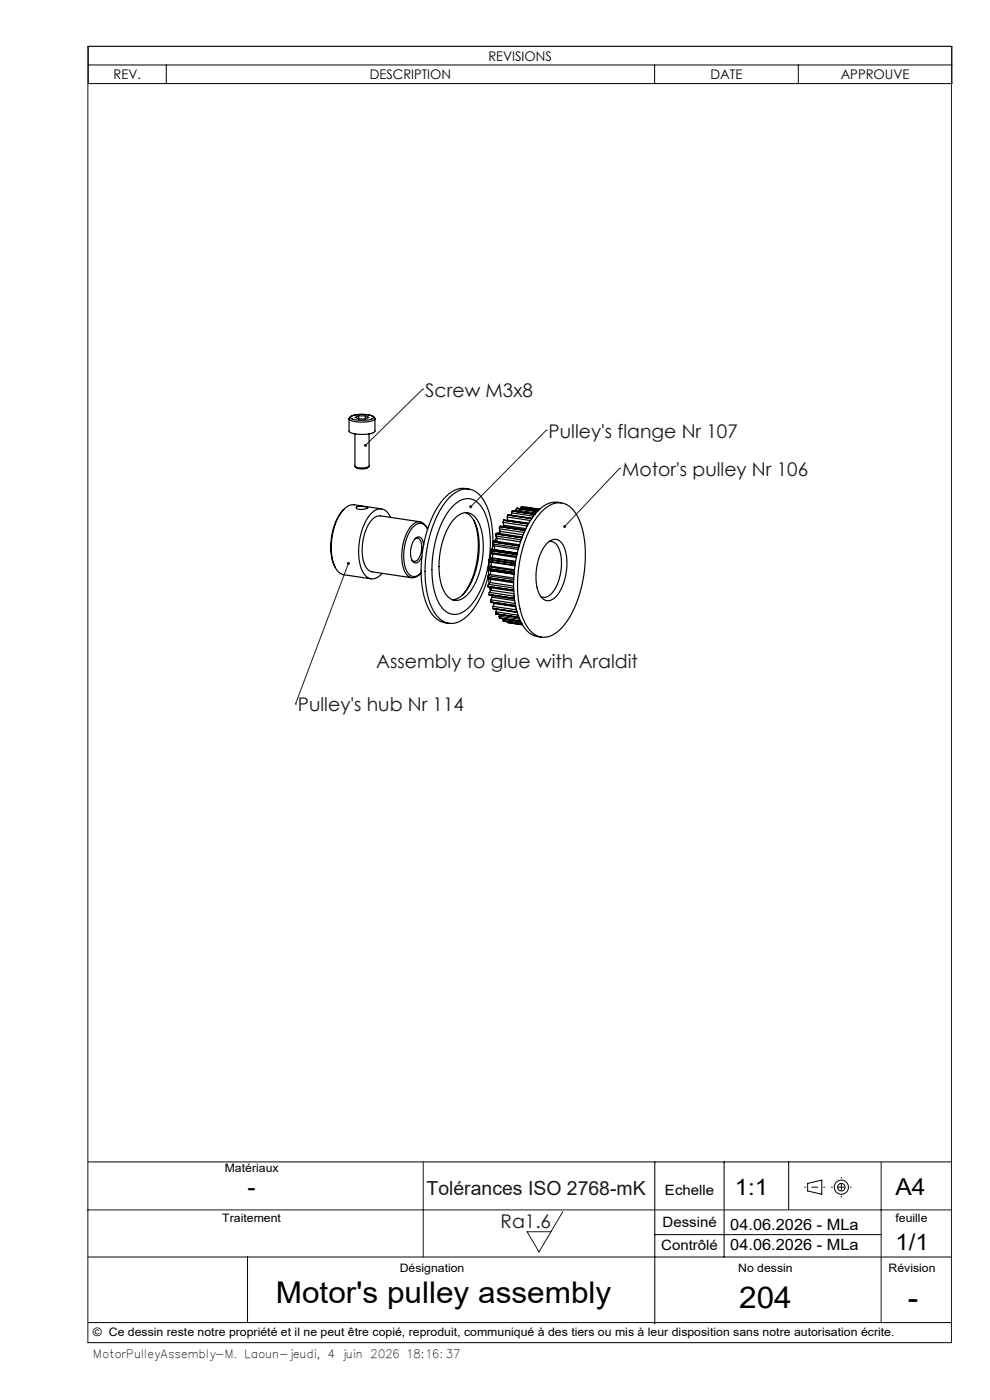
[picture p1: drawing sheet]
<svg xmlns="http://www.w3.org/2000/svg" width="210mm" height="297mm" viewBox="0 0 210 297" stroke-linecap="round" stroke-linejoin="round" font-family="sans-serif">
<g fill="none" stroke="#000" stroke-width=".21">
<path d="M18.7 9.8h183.2v7.9h-183.2zM18.7 13.8h183.2M35.3 13.8v3.9M138.9 13.8v3.9M169.3 13.8v3.9M18.6 246.5h183.2M138.9 246.5v34.3M153.6 246.5v20.2M167.3 246.5v10.1M171.3 251.1l3-.7v3l-3-.7zM18.6 266.7h183.2M52.5 266.6v14"/>
<path d="M138.9 261.9h48M18.6 284.8h183.2M18.6 280.6h183.2"/>
<circle cx="178.5" cy="251.9" r=".8"/>
<circle cx="178.5" cy="251.9" r="1.5"/>
</g>
<g fill="none" stroke="#191924" stroke-width=".21">
<path d="M89.7 82.6h.1M89.7 82.6l-12.2 11.9M115.9 91.3h.1M115.9 91.3l-16 16.2M131.4 99.3h.1M131.4 99.3l-11.6 12.4M73.9 119.5l-11.2 29.8M62.7 149.3h.1M18.6 256.7h183.2M89.8 246.5v20.2M119.4 257l-5.1 8.6-2.5-4.3h5.1M186.9 246.5v34.1"/>
<path d="M18.6 284.8v-275h183.2v275"/>
</g>
<path d="M170.7 251.9h4.2M176.4 251.9h4.1M178.5 253.9v-4.1" fill="none" stroke="#000" stroke-width=".21" stroke-dasharray="30.5 1.3 1.3 1.3" stroke-dashoffset="30.3"/>
<path d="M77.3 94.3v.4l.2-.2-.2 .2a.33 .33 0 0 0 .5 0 .33 .33 0 0 0 0-.5 .33 .33 0 0 0-.5 .1zM73.6 119.3a.33 .33 0 0 0 .1 .5 .33 .33 0 0 0 .5-.1 .33 .33 0 0 0-.2-.5l-.1 .3 .1-.3zM119.5 111.5v.4l.3-.2-.3 .2a.33 .33 0 0 0 .5 0 .33 .33 0 0 0 0-.5 .33 .33 0 0 0-.5 .1zM99.6 107.3v.4l.3-.2-.3 .2a.33 .33 0 0 0 .5 0 .33 .33 0 0 0 0-.5 .33 .33 0 0 0-.5 .1z" fill="#191924"/>
<g fill="none" stroke="#000" stroke-width=".25">
<path d="M74 88.8v2.6a3.3 3.3 0 0 0 2.9 .8 3 3 0 0 0 2.6-.8v-2.6M74 88.8v.1a5.9 5.9 0 0 0 4.6 .5l.7-.3 .2-.3M74 88.8a1.73 1.73 0 0 1 1.9-.9 5.4 5.4 0 0 1 3.5 .6l.1 .3M74.5 88.4a6.2 6.2 0 0 1 4.7 0v.3a5.8 5.8 0 0 1-4.8-.1zM75.3 92v6.9a3.1 3.1 0 0 0 3 0v-6.9M75.3 99a2.33 2.33 0 0 0 2.9 0M76.1 88.2h1.4M76.1 88.2l-.8 .3 .8 .4M76.1 88.9h1.4M76.1 88.2v.7M77.5 88.2l.7 .3-.7 .4M77.5 88.2v.7"/>
<path d="M73 108a12.1 12.1 0 0 0-1.9 12.4M75.6 107.6l1-.2 1.4 .3-.6 .3a1.63 1.63 0 0 1-1.9-.3zM80.9 108l-5.8-.9a3.6 3.6 0 0 0-3.2 2.4 13 13 0 0 0-.7 11.1 2.52 2.52 0 0 0 1.7 1.3l5.8 .9M82.9 109.8a2.34 2.34 0 0 0-2-1.9 2.34 2.34 0 0 0-2.4 1.3 12.9 12.9 0 0 0-1.5 12.2 2.26 2.26 0 0 0 2 1.4 2.26 2.26 0 0 0 2.1-1.2M88 114.4l.1-.1a.87 .87 0 0 1 1.3 .8 3.7 3.7 0 0 1-1.3 4l-.5-.1-.3-.3M89.1 110.7l-8.4-1.3a2.79 2.79 0 0 0-2.6 2 10.6 10.6 0 0 0-.6 8.7 2.09 2.09 0 0 0 1.4 1.2l8.4 1.3M89.9 115.6l-.1-.6a.99 .99 0 0 0-.8-1.1 .99 .99 0 0 0-1.1 .6 4.5 4.5 0 0 0-.3 4.7 .99 .99 0 0 0 1.6-.6l.3-.5M90.7 112.2a1.88 1.88 0 0 0-1.6-1.5 1.88 1.88 0 0 0-1.9 .9 10.4 10.4 0 0 0-1.3 9.7 1.85 1.85 0 0 0 1.6 1.3 1.85 1.85 0 0 0 1.8-1M90.7 112.2a1.77 1.77 0 0 0-1.6-1.2 1.77 1.77 0 0 0-1.7 1 9.7 9.7 0 0 0-1 9.4 1.67 1.67 0 0 0 2.9 .1M96.6 109.9a2.72 2.72 0 0 1 4.6 .4 15 15 0 0 1 .4 11.6 8.5 8.5 0 0 1-4 5.3 2.85 2.85 0 0 1-3.5-2 16.5 16.5 0 0 1 2-14.8zM98.8 108.7a5.3 5.3 0 0 1 2.6 4.3 17.1 17.1 0 0 1-2.7 12.6 3.9 3.9 0 0 1-2.7 1.7M99.5 103.8a5 5 0 0 0-5.4 2.1 25 25 0 0 0-4.8 16.4 13 13 0 0 0 3.1 8.8 4.3 4.3 0 0 0 2.8 1.1"/>
<path d="M100.5 110.3a17.2 17.2 0 0 1-2.4 15.9M103.7 118.7l.1 .4M103.7 118.7l5.6 .8M103.8 119.1l-.1 1.2M103.8 119.1l.3 .2M103.8 119.1l5.4 .8M103.8 118.5a17.5 17.5 0 0 0-1.5-10.7 3.5 3.5 0 0 0-5.9-.7 19.2 19.2 0 0 0-4.8 12.6 14.3 14.3 0 0 0 2.2 9.2 3.5 3.5 0 0 0 5.5 .1 17.5 17.5 0 0 0 4.4-10M103.9 118.4l-.2 .3M103.9 118.4l5.5 .8M104.1 116.8v.4M104.1 116.8l5.6 .8M104.1 116.8h.1"/>
<path d="M104.1 119.3l.1 .4-.2 .4M104.1 119.3l5.1 .7M104.1 117.2l.3 .3M104.1 117.2l5.5 .8M104.2 117.2l-.3 1.2M104.3 118.3l-.4 .1M104.3 118.3l5.1 .8M104.3 116.5l-.2 .3M104.3 116.5l.3 .1M104.3 116.5l5.4 .8-5.1-.7M104.4 117.5l.1 .5-.2 .3M104.4 117.5l5.1 .8"/>
<path d="M104.5 115.9a17.5 17.5 0 0 0-2.1-10 4 4 0 0 0-6.3-1 19.2 19.2 0 0 0-5.5 11.4 21.7 21.7 0 0 0 1.2 13.1 4.3 4.3 0 0 0 4.9 2.7 8.9 8.9 0 0 0 4.8-4.6l.9-2 1-2.8M104.6 115v.4M104.6 115l5.5 .8M104.6 115h.1M104.6 115l.2-.2 5.4 .8M104.6 115.4l.3 .4M104.6 115.4l5.4 .8M104.7 115.5l-.4 1M104.9 115.8a.59 .59 0 0 1-.3 .8M104.9 115.8l5 .8M105.2 113.7l.2 .5M105.2 113.7l5.4 .8"/>
<path d="M105.2 113.3v.4M105.2 113.3l5.5 .8M105.2 113.3h.1M105.3 113.3l.1-.2 5.4 .8M105.3 114l-.3 .8M105.4 114.2l-.1 .6M105.4 114.2l5 .7M105.9 112.2l.2 .5M105.9 112.2l5.3 .8M106 111.7l-.1 .5M106 111.7l5.4 .8M106 111.7h.1"/>
<path d="M106 111.7l.1-.1 5.3 .8M106.1 112.7l-.3 .5M106.1 112.7l-.1 .5M106.1 112.7l4.9 .8M106.7 110.8l.1 .6M106.7 110.8l5.1 .8M106.8 110.4l-.1 .4M106.8 110.4l5.3 .8M106.8 110.4h.1M106.8 110.4l5.3 .7M106.8 111.4v.3M106.8 111.4l4.8 .7"/>
<path d="M107.6 109.7v.6M107.6 109.7l4.9 .7M107.6 110.3v.1M107.6 110.3l4.5 .7M107.7 109.3l-.1 .4M107.7 109.3l5.1 .7M107.7 109.3h.1M108.5 108.8v.5M108.5 108.8l4.6 .7M108.7 108.4l-.2 .4M108.7 108.4h.1M108.7 108.4l4.7 .7"/>
<path d="M108.7 108.4l4.8 .7M109.5 108.2l-.1 .3M109.5 108.2l4.2 .6M109.6 107.8l-.1 .4M109.6 107.8l4.4 .7M109.7 107.8h-.1M110.4 107.9h.1M110.4 107.9l3.7 .5M110.6 107.6l-.2 .3M110.6 107.6h.1M110.6 107.6l3.8 .5M111.4 107.7l.2-.1 2.9 .4"/>
<path d="M114.8 108.6a4.5 4.5 0 0 1 5.5-1.5 8.4 8.4 0 0 1 3.3 5.6 26.8 26.8 0 0 1-3.3 19.1 6.6 6.6 0 0 1-4.9 3.4 4.8 4.8 0 0 1-4.2-3.3 24.5 24.5 0 0 1 .1-16.9l.8-2.2 1-1.9zM116.1 115.2a1.96 1.96 0 0 1 2-.8 1.96 1.96 0 0 1 1.5 1.5 11.3 11.3 0 0 1-1.8 10.8 1.96 1.96 0 0 1-2 .7 1.96 1.96 0 0 1-1.4-1.5 11.3 11.3 0 0 1 1.7-10.7zM116.5 114.9a2.03 2.03 0 0 1 2.2 1.8 10.2 10.2 0 0 1-2 9.5 1.7 1.7 0 0 1-2 .4M119.1 106.7a4.9 4.9 0 0 0-5.1 1.8 22.8 22.8 0 0 0-5 13.6 17.9 17.9 0 0 0 2.2 11.1 4.4 4.4 0 0 0 3.6 2M103.4 122.6l.1 .2 5.4 .8M103.4 122.6h.1M103.4 122.5l5.5 .9M103.5 124.4h.1M103.5 124.4l5.5 .8M103.5 124.4l.1 .2 5.4 .8M103.5 120.6l.1 .4M103.5 120.6h.1"/>
<path d="M103.5 120.6l5.6 .9M103.6 122.1l-.2 .4M103.6 122.1l5.4 .9M103.6 124l-.1 .4M103.6 124l5.3 .8M103.6 121h.3M103.6 121l5.4 .8M103.6 121v1.1M103.6 122.8l.1 1M103.7 120.3l-.2 .3M103.7 120.3l5.4 .8M103.7 126.1l5.4 .8"/>
<path d="M103.7 126.1h.1M103.7 126.1l.1 .2 5.3 .8M103.8 125.7l-.1 .4M103.8 125.7l5.3 .8M103.9 124.7l.1 .6M103.9 121.9l-.3 .2M103.9 121.9l5.1 .7M103.9 123.6l-.3 .4M103.9 123.6l5 .7M103.9 121a.61 .61 0 0 1 0 .9M103.9 121l5.1 .8M104 120.1l-.3 .2"/>
<path d="M104 120.1l5.1 .8M104 122.9l-.1 .7M104.1 127.7l5.3 .8M104.1 127.7h.1M104.1 127.7l5.3 .9M104.1 125.2l-.3 .5M104.1 125.2l4.9 .7M104.1 127.2v.5M104.1 127.2l5.2 .8M104.2 124.7l-.1 .5M104.4 126.4l.1 .2M104.4 126.7l-.3 .5"/>
<path d="M104.4 126.7l4.8 .7M104.5 126.4l-.1 .3M104.6 129.1l5.1 .7M104.6 129.1h.1M104.6 129.1l5.1 .8M104.6 128.6v.5M104.6 128.6l5 .8M104.8 128l-.2 .6M104.8 128l4.6 .7M104.9 127.9l-.1 .1M105.2 129.8v.4M105.2 129.8l4.7 .7"/>
<path d="M105.2 130.2l4.9 .8M105.2 130.2h.1M105.4 129.3l-.2 .5M105.9 130.7v.4M105.9 130.7l4.3 .7M105.9 131.1l4.5 .7M105.9 131.1h.1M105.9 131.1l.1 .1M106 130.4l-.1 .3M106.7 131.4l.1 .3M106.7 131.4l3.8 .6M106.7 131.3v.1"/>
<path d="M106.8 131.7l3.9 .6M106.8 131.7h.1M106.8 131.7v.1M107.5 131.9l.2 .2M107.7 132.1l3.1 .4M107.7 132.1h.1"/>
</g>
<g font-size="6.3">
<text x="58.5" y="276.3">Motor's pulley assembly</text>
<text x="156.8" y="277.5">204</text>
<text x="192.6" y="277.5">-</text>
</g>
<g font-size="4.9">
<text x="52.5" y="253.5">-</text>
<text x="189.9" y="253.5">A4</text>
</g>
<g font-size="4.8">
<text x="155.9" y="253.5">1:1</text>
<text x="189.9" y="265.2">1/1</text>
</g>
<text font-size="4.1" fill="#191924" x="90.5" y="253.5">Tolérances ISO 2768-mK</text>
<g font-size="4" fill="#191924">
<text x="90.2" y="84.1">Screw M3x8</text>
<text x="116.4" y="92.8">Pulley's flange Nr 107</text>
<text x="132" y="100.9">Motor's pulley Nr 106</text>
<text x="79.8" y="141.7">Assembly to glue with Araldit</text>
<text x="63.2" y="150.9">Pulley's hub Nr 114</text>
<text x="106.2" y="260.4">Ra1.6</text>
</g>
<g font-size="3.3">
<text x="154.9" y="260.9">04.06.2026 - MLa</text>
<text x="154.9" y="265.2">04.06.2026 - MLa</text>
</g>
<g font-size="3">
<text x="141.1" y="253.5">Echelle</text>
<text x="140.5" y="260.4">Dessiné</text>
<text x="140.3" y="265.2">Contrôlé</text>
</g>
<g font-size="2.8">
<text x="24.1" y="16.8">REV.</text>
<text x="78.4" y="16.8">DESCRIPTION</text>
<text x="103.6" y="12.9">REVISIONS</text>
<text x="150.7" y="16.8">DATE</text>
<text x="178.3" y="16.8">APPROUVE</text>
</g>
<g font-size="2.5">
<text x="47.7" y="248.6">Matériaux</text>
<text x="47.2" y="259.2">Traitement</text>
<text x="189.9" y="259.2">feuille</text>
<text x="84.8" y="269.7">Désignation</text>
<text x="156.6" y="269.7">No dessin</text>
<text x="188.5" y="269.7">Révision</text>
<text x="19.7" y="283.4">© Ce dessin reste notre propriété et il ne peut être copié, reproduit, communiqué à des tiers ou mis à leur disposition sans notre autorisation écrite.</text>
<text x="20" y="288">MotorPulleyAssembly-M. Laoun-jeudi, 4 juin 2026 18:16:37</text>
</g>
</svg>
